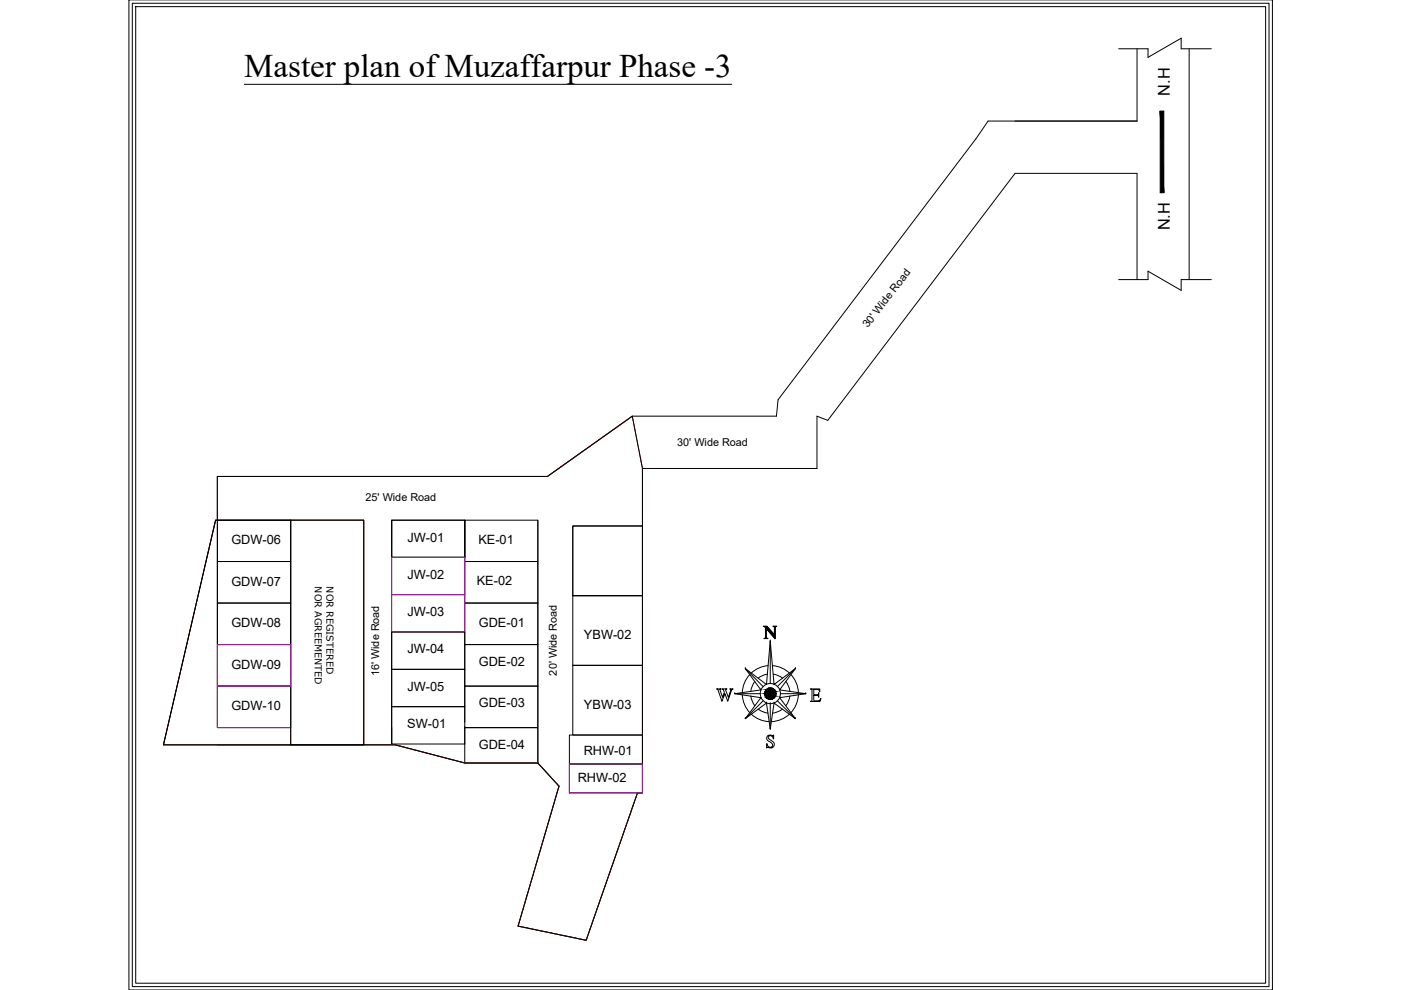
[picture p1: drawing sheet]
<svg xmlns="http://www.w3.org/2000/svg" width="297mm" height="210mm" viewBox="0 0 297 210" stroke-linecap="round" stroke-linejoin="round" font-family="sans-serif">
<!-- layer: 0 -->
<g fill="none" stroke="#000" stroke-width=".21">
<path d="M27.3 0h242.5v209.9h-242.5zM28.1 .7h241v208.5h-241zM28.8 1.4h239.5v207.1h-239.5zM51.8 17.9h103.3M237.2 10.3h6.2v1.9l7-4.1v2.2h6.4M241.1 10.3v15.4h-31.6l-2.6 3.7-41.9 55.4-.4 3.4h-30.5l-18 12.8h-70M252.1 10.3v49M237.2 59.3h6.2v-1.8l7 4.1v-2.3h6.4M241.1 59.3v-22.5h-25.9l-39.7 52.3-2.3-.9v11.1h-37v12.2M46.1 110.3h15.5v8.8h-15.5zM46.1 119.1h15.5v8.8h-15.5zM46.1 101h70l18-12.8 2.1 11.1v68.8h-1l-10.9 31.3-14.5-3 8.7-29.7-4.5-4.9h-15.5l-14.7-3.9h-49.1l11-47.6h.4z"/>
<path d="M46.1 101v53.3M61.6 110.3h15.5v47.6h-15.5zM61.6 110.3v47.6M83 110.3h15.5v7.9h-15.5zM83 110.3v7.9M98.5 110.3h15.5v8.8h-15.5zM98.5 119.1h15.5v8.8h-15.5zM98.5 110.3v7.9M114 110.3v51.5M121.4 111.5h14.8v14.8h-14.8zM46.1 127.9h15.5v8.8h-15.5zM83 134h15.5v7.9h-15.5z"/>
<path d="M83 134v23.9M98.5 127.9h15.5v8.8h-15.5zM98.5 136.7h15.5v8.8h-15.5zM121.4 126.3h14.8v14.8h-14.8zM77.1 157.9v-47.6h-31.4l-11 47.6h49.1l14.7 3.9h15.5M83 141.9h15.5v7.9h-15.5zM83 149.8h15.5v7.9h-15.5zM98.5 153.1v-7.6h15.5v8.8h-15.5v-.2M98.5 154.3h15.5v7.5h-15.5zM120.7 155.8h15.5v6.2h-15.5zM121.4 141.1h14.8v14.7h-14.8zM136.2 141.1v24"/>
<path d="M114 161.8l4.5 4.9-8.7 29.7 14.5 3 10.9-31.3M120.7 162h15.5v6.1h-15.5z"/>
</g>
<path d="M246 23.6l.7 17.3v-17.3zM246 23.6l.7 17.3h-.7z" fill="#000" stroke="#000" stroke-width=".21"/>
<path d="M83 118.2h15.5v7.9h-15.5zM46.1 136.7h15.5v8.8h-15.5zM83 126.1h15.5v7.9h-15.5zM46.1 145.5h15.5v8.8h-15.5zM120.7 162h15.5v6.1h-15.5z" fill="none" stroke="#93278f" stroke-width=".21"/>
<!-- layer: jayanti -->
<path d="M46.1 101h70l18-12.8 2.1 11.1v68.8h-1l-10.9 31.3-14.5-3 8.7-29.7-4.5-4.9h-15.5l-14.7-3.9h-49.1l11-47.6h.4zM61.6 110.3h15.5v47.6h-15.5z" fill="none" stroke="#de4f17" stroke-width=".21"/>
<g fill="#000" stroke="#000" stroke-width=".21">
<path d="M162.5 148h1.7l-.4 .2zM162.8 145.9h1z"/>
<path d="M162.5 148l.3 .2h1zM162.8 148.2h1z"/>
<path d="M162.8 145.9l1.4 .3-.4-.3zM162.5 146.2l.3-.3 1.4 .3z"/>
<path d="M162.5 146.2l2 .4-.3-.4zM162.5 146.2l2 .4h-2.3z"/>
<path d="M162.2 146.6l2.3 .5v-.5zM162.2 146.6l2.3 .5h-2.4z"/>
<path d="M162.2 147.6l2 .4 .3-.4zM162.2 147.6l2 .4h-1.7z"/>
<path d="M162.1 147.1l2.4 .5v-.5zM162.1 147.1l2.4 .5h-2.3z"/>
</g>
<g fill="none" stroke="#000" stroke-width=".21">
<path d="M161.9 132.8h.7M162.1 132.9h.6M162.1 135.4h.6M162.2 132.9h.6M162.2 135.3h.3M162.2 133l2 2.2M162.3 133l1.9 2.2M162.3 135.1v.2h.2M162.3 133.2v2.1l.1-2.1M162.4 133.2v2.1M162.4 133l1.8 2-1.7-2M162.5 135.1l.3 .3h-.8l.3-.2v-2.1l-.5-.3h.8l1.6 1.7v-1.5l-.3-.2h.8l-.3 .1v2.5l-1.9-2.1v2"/>
<path d="M162.5 133l1.7 1.9M162.7 133l1.5 1.8M162.8 133l1.4 1.6M163.3 135.9l.8 9.2 4.5-3.4-3.3 4.6 5.5 .8-5.5 .8 3.3 4.5-4.5-3.3-.8 5.5-.8-5.5-4.5 3.3 3.3-4.5-5.5-.8 5.5-.8-3.3-4.6 4.5 3.4zM163.3 135.9h.1M163.3 135.9v9.1M164 132.8h.5M164.1 132.9h.3M164.2 132.9h.1M164.2 132.9v2.4M164.2 134.6h.1M164.2 135.1l-1.9-2.1 1.9 2.1"/>
<path d="M164.2 135.3l.1-2.4v2.5M164.3 132.9v2.5M164.4 132.9h.1M151.9 146.1h1l-.3 .2 .6 1.5 .4-1-.2-.6-.3-.1h1h-.2v.3l.5 1.4 .6-1.5-.3-.2h.7l-.3 .3-.8 2.3-.6-1.6-.6 1.6-.9-2.5zM155.8 147.1h.1M155.8 147.1h5.3M157.4 147.3l.3 1.8 .5 1 .8 1M158 152.4h.1M158 141.7h.1M158 141.7l3.8 3.9M159 143l-.8 1-.5 1.1-.3 1.7M159.2 147.6l.4 1.3 .4 .7"/>
<path d="M159.3 151.4l1 .7 1 .6 1.8 .3M160 144.5l-.4 .8-.4 1.3M160.8 150.3l.7 .5 1.3 .4M161.3 146.3h.1M161.8 148.6l-3.8 3.8M162.5 149.1h.1M162.5 145.1h.1M162.7 156.1l.5-.3 .6 .2 .2-.2v.9a.57 .57 0 0 0-.4-.7 .57 .57 0 0 0-.7 .4l.5 .5a.85 .85 0 0 1 .7 1.2 .85 .85 0 0 1-1.3 .4l-.3 .1 .1-.9a.59 .59 0 0 0 .5 .7 .59 .59 0 0 0 .7-.6l-.5-.5a.8 .8 0 0 1-.6-1.2zM162.7 142.9l-1.2 .4-.7 .5M162.9 141.1l-1.2 .2-1 .4-1.4 1M163.3 154.6h.1M163.3 149.2h.1"/>
<path d="M163.3 148.3h.1M163.3 149.2v5.4M163.8 141.1l1.7 .4 1 .5 .9 .7M164 142.9l.8 .3 1.1 .6M164.1 149.1h.1M164.1 145.1h.1M164.8 148.6l3.8 3.8M165.3 147.9h.1M165.3 146.3h.1M165.5 147.1h5.3M165.9 150.3l-.8 .5-1.3 .4M166.6 144.5l.7 1.2 .2 .9"/>
<path d="M167.4 151.4l-1 .7-1.1 .6-1.7 .3M167.5 147.6l-.4 1.3-.5 .7M167.7 143l1 1.5 .4 1.1 .2 1.2M168.6 152.4h.1M168.6 141.7h.1M168.6 141.7l-3.8 3.9M169.3 147.3l-.4 1.8-.5 1-.7 1M170.8 147.1h.1M171.8 146.1h2v.6a.52 .52 0 0 0-.6-.5h-.7v1.1l.9-.1 .2-.3v.9l-.2-.3h-.9v.9l.2 .2h.9l.5-.5-.3 .6h-2l.4-.1v-2.4z"/>
<circle cx="163.3" cy="147.1" r="2.14"/>
<circle cx="163.3" cy="147.1" r="1.21"/>
</g>
<text font-size="7" x="51.8" y="16.4">Master plan of Muzaffarpur Phase -3</text>
<g font-size="3.5">
<text x="248" y="20.3" transform="rotate(-90 248 20.3)">N.H</text>
<text x="248" y="48.9" transform="rotate(-90 248 48.9)">N.H</text>
</g>
<g font-size="2.7">
<text x="49.1" y="115.4">GDW-06</text>
<text x="86.4" y="114.8">JW-01</text>
<text x="101.4" y="115.3">KE-01</text>
<text x="49.1" y="124.2">GDW-07</text>
<text x="86.4" y="122.7">JW-02</text>
<text x="101.1" y="124.1">KE-02</text>
<text x="86.4" y="130.7">JW-03</text>
<text x="49.1" y="133">GDW-08</text>
<text x="101.5" y="133">GDE-01</text>
<text x="123.8" y="135.6">YBW-02</text>
<text x="49.1" y="141.8">GDW-09</text>
<text x="86.4" y="138.5">JW-04</text>
<text x="101.5" y="141.1">GDE-02</text>
<text x="86.4" y="146.4">JW-05</text>
<text x="101.5" y="149.9">GDE-03</text>
<text x="49.1" y="150.6">GDW-10</text>
<text x="86.3" y="154.4">SW-01</text>
<text x="123.8" y="150.3">YBW-03</text>
<text x="101.5" y="158.7">GDE-04</text>
<text x="123.8" y="160">RHW-01</text>
<text x="122.5" y="165.8">RHW-02</text>
</g>
<g font-size="2.3">
<text x="184" y="69.6" transform="rotate(-52 184 69.6)">30' Wide Road</text>
<text x="143.6" y="94.6">30' Wide Road</text>
<text x="77.5" y="106.2">25' Wide Road</text>
<text x="80.4" y="143.4" transform="rotate(-90 80.4 143.4)">16' Wide Road</text>
<text x="118.1" y="143.2" transform="rotate(-90 118.1 143.2)">20' Wide Road</text>
</g>
<g font-size="2">
<text x="66.7" y="124.3" transform="rotate(90 66.7 124.3)">NOR AGREEMENTED</text>
<text x="69.2" y="124.3" transform="rotate(90 69.2 124.3)">NOR REGISTERED</text>
</g>
</svg>
